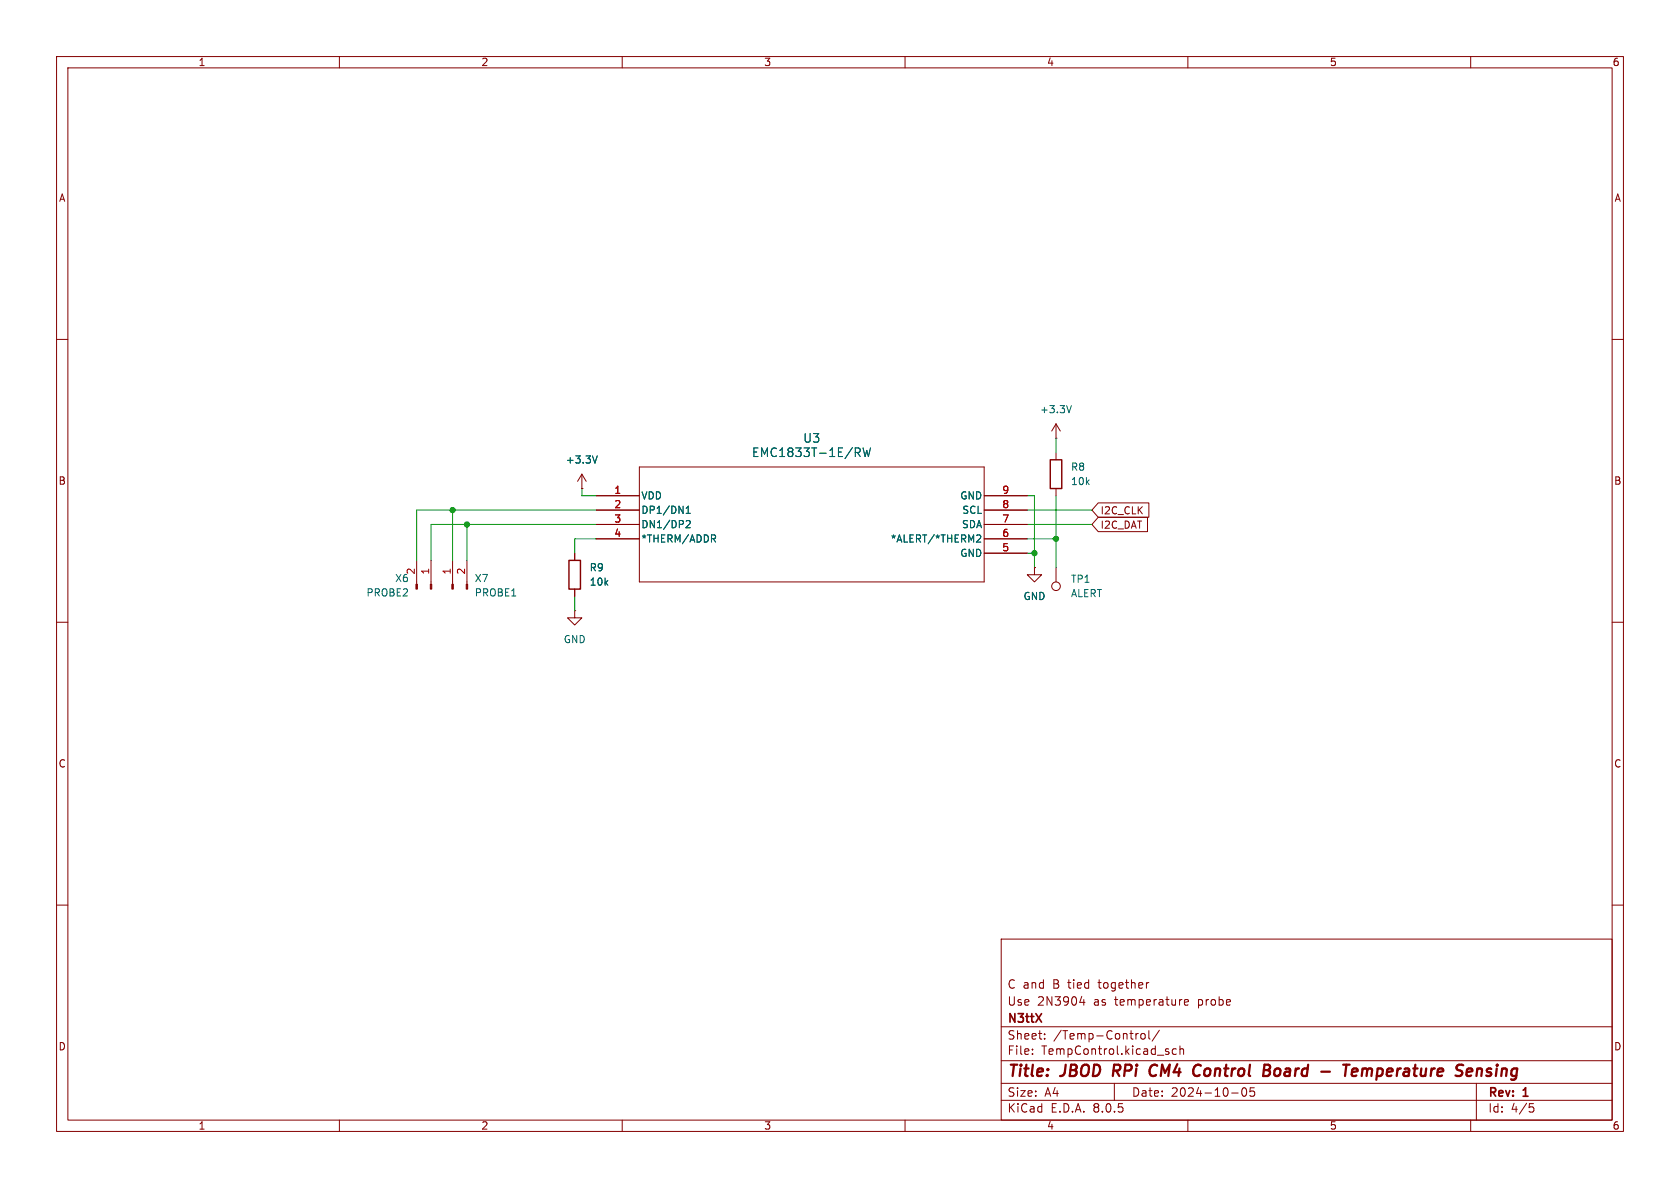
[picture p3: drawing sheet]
<svg xmlns="http://www.w3.org/2000/svg" width="297mm" height="210mm" viewBox="0 0 297 210" stroke-linecap="round" stroke-linejoin="round" font-family="sans-serif">
<g fill="none" stroke="#840000" stroke-width=".18">
<path d="M10 10h277v190h-277zM12 12h273v186h-273zM60 10v2M110 10v2M160 10v2M210 10v2M260 10v2M10 60h2M285 60h2M186.7 77.5h.1M186.7 74.9v2.6M186.7 74.9l-.8 1.3"/>
<path d="M186.7 74.9l.8 1.3M73.7 99.1v4.2M76.2 99.1v4.2M80 99.1v4.2M82.5 99.1v4.2M101.6 97.8v1.3M102.9 86.4h.1M102.9 83.8l-.8 1.3M102.9 83.8v2.6M102.9 83.8l.7 1.3M105.4 87.6h7.6M105.4 90.2h7.6"/>
<path d="M105.4 92.7h7.6M105.4 95.3h7.6M113 82.6h61v20.3h-61zM174 87.6h7.6M174 90.2h7.6M174 92.7h7.6M174 95.3h7.6M174 97.8h7.6M186.7 80v1.3M186.7 86.4v1.2M194.2 91.4h8.7v2.6h-8.7l-1.2-1.3zM194.2 88.9h8.9v2.5h-8.9l-1.2-1.2z"/>
<path d="M10 110h2M101.6 108v1.2h1.3l-1.3 1.3-1.3-1.3h1.3M101.6 108h.1M101.6 104.1v1.3M182.9 100.3v1.3h1.2l-1.2 1.3-1.3-1.3h1.3M182.9 100.3h.1M186.7 100.3v2.6M285 110h2M10 160h2M285 160h2M177 166h108v32h-108zM190.9 177.2h.9"/>
<path d="M191.6 176.7v1M203.1 173.7l-.3 .1M209.4 177.2l.7-.1-.1-.3-.4-.1-.2 .2 .1 .7h.5M60 198v2M110 198v2M160 198v2M177 194.5h108M177 191.5h108M177 187.5h108M177 181.5h108M182.5 186.3v.1M182.5 185.5v.1"/>
<path d="M184.7 183.6v.1M184.7 182.8v.1M197 191.5v3M201.2 182.7l-.3 .1M201.8 182.8l.4-.1 .3 .3v.4l-.3 .3-.4-.1-.1-.2v-.4zM203.1 182.2v1.3l.2 .2M205 182.1l-1.3 2M206.6 186v.3M208 185.5l-.5-.1-.3 .3v.4l.2 .2h.6M208.6 185.5l.2-.1 .4 .1v.9M208.6 184.9v1.5M210 198v2"/>
<path d="M217.7 193.2h1.2M219.7 192.4l.2-.1a.81 .81 0 0 1 .6 .6 .81 .81 0 0 1-.3 .8l-.2 .1a.81 .81 0 0 1-.3-1.4zM221.7 192.3h-.7v.7l.2-.1h.5l.1 .3-.1 .5-.2 .1-.5-.1M260 198v2M261 191.5v6.5M270.4 195.1h.7M270.5 195.7h.4l.3 .3-.2 .5-.5 .1"/>
<circle cx="186.7" cy="103.6" r=".76"/>
</g>
<g fill="none" stroke="#840000" stroke-width=".4">
<path d="M197 188.2l-.3 2M203.3 189.9a.68 .68 0 0 0 1 .2M204.2 188.2a.78 .78 0 0 0-.8 .5M211.7 188.2l.6 .2M212.1 190l-.4 .2M224.5 189.4v.4M224.5 188.4v.4l-.1 .2M226 188.9a.62 .62 0 0 0-.7 .4v.7l.3 .2h.3M237.5 188.2h1.1M238 188.2l-.2 2M239.2 189l.6-.1 .1 .1 .1 .4-1 .1M239.8 190.1l-.2 .1"/>
<path d="M240.9 189.1a.49 .49 0 0 1 .8 .1M240.9 188.9l-.2 1.3M241.7 189.2l-.1 1M241.8 189l-.1 .2M261.2 189.1a.49 .49 0 0 1 .8 .1l-.1 1M261.2 188.9l-.2 1.3"/>
</g>
<g fill="#840000" stroke="#840000" stroke-width=".18">
<path d="M82.4 103.3h.3v.8h-.3z"/>
<path d="M79.9 103.3h.2v.8h-.2z"/>
<path d="M73.5 103.3h.3v.8h-.3z"/>
<path d="M76.1 103.3h.2v.8h-.2z"/>
</g>
<path d="M151.2 79.2h.6l.3 .3-.2 .4-.7 .1M151.6 80l.5 .7M152.6 79.2l.3 1.5 .3-1.1 .3 1.1 .4-1.5M189.4 71.7l-.4 1.3M105.6 80.6l-.4 1.3M121.3 90.7h.7M121.3 89.8l.4-.3v1.2M121.3 92.1l.5-.1 .2 .4-.8 .9h.8M126.1 95.2l.4 .6M126.3 94.6l.2 .2-.1 .3-.1 .1M172.7 94.6h.5l.2 .3-.8 .9h.8" fill="none" stroke="#006464" stroke-width=".18"/>
<path d="M100.6 99.1h2v5h-2zM185.7 81.3h2v5.1h-2z" fill="none" stroke="#840000" stroke-width=".25"/>
<g fill="none" stroke="#009600" stroke-width=".18">
<path d="M186.7 77.5v2.5M80 90.2v8.9M82.5 92.7v6.4M102.9 86.4v1.2h2.5M105.4 90.2h-31.7v8.9M105.4 95.3h-3.8v2.5M105.4 92.7h-29.2v6.4M181.6 87.6h1.3v12.7M181.6 90.2h11.4M181.6 95.3h5.1M181.6 97.8h1.3M181.6 92.7h11.4"/>
<path d="M186.7 87.6v12.7M101.6 105.4v2.6"/>
</g>
<g fill="#009600" stroke="#009600" stroke-width=".18">
<circle cx="80" cy="90.2" r=".46"/>
<circle cx="82.5" cy="92.7" r=".46"/>
<circle cx="186.7" cy="95.3" r=".46"/>
<circle cx="182.9" cy="97.8" r=".46"/>
</g>
<g font-size="2.8" fill="#840000">
<text x="178" y="190.9">Title:</text>
<text x="187.7" y="190.9">JBOD</text>
<text x="197.6" y="190.9">RPi</text>
<text x="204.9" y="190.9">CM4</text>
<text x="213.4" y="190.9">Control</text>
<text x="226.6" y="190.9">Board</text>
<text x="237.6" y="190.9">-</text>
<text x="242.4" y="190.9">Temperature</text>
<text x="263.1" y="190.9">Sensing</text>
</g>
<g font-size="2.1" fill="#006464">
<text x="132.8" y="81">EMC1833T-1E/RW</text>
<text x="141.9" y="78.5">U3</text>
</g>
<g font-size="2.1" fill="#840000">
<text x="178" y="178">Use</text>
<text x="178" y="175">C and</text>
<text x="183.4" y="178">2N3904</text>
<text x="186.2" y="175">B tied</text>
<text x="193.4" y="178">as</text>
<text x="194.5" y="175">together</text>
<text x="197.3" y="178">temperature</text>
<text x="212.1" y="178">probe</text>
<text x="178" y="184">Sheet:</text>
<text x="178" y="181.2">N3ttX</text>
<text x="186.2" y="184">/Temp-Control/</text>
<text x="178" y="186.7">File:</text>
<text x="184.1" y="186.7">TempControl.kicad_sch</text>
<text x="178" y="196.9">KiCad</text>
<text x="178" y="194.1">Size:</text>
<text x="184.7" y="194.1">A4</text>
<text x="185.7" y="196.9">E.D.A.</text>
<text x="193.3" y="196.9">8.0.5</text>
<text x="200" y="194.1">Date:</text>
<text x="207" y="194.1">2024-10-05</text>
<text x="263" y="194.3">Rev:</text>
<text x="263" y="196.9">Id:</text>
<text x="267.1" y="196.9">4/5</text>
<text x="269.4" y="194.3">1</text>
</g>
<g font-size="1.8" fill="#840000">
<text x="35" y="11.9">1</text>
<text x="85" y="11.9">2</text>
<text x="135" y="11.9">3</text>
<text x="185" y="11.9">4</text>
<text x="235" y="11.9">5</text>
<text x="285" y="11.9">6</text>
<text x="10.3" y="35.9">A</text>
<text x="285.3" y="35.9">A</text>
<text x="10.3" y="85.9">B</text>
<text x="285.3" y="85.9">B</text>
<text x="194.5" y="93.7">I2C_DAT</text>
<text x="194.5" y="91.1">I2C_CLK</text>
<text x="10.3" y="135.9">C</text>
<text x="285.3" y="135.9">C</text>
<text x="10.3" y="185.9">D</text>
<text x="285.3" y="185.9">D</text>
<text x="35" y="199.9">1</text>
<text x="85" y="199.9">2</text>
<text x="135" y="199.9">3</text>
<text x="185" y="199.9">4</text>
<text x="235" y="199.9">5</text>
<text x="285" y="199.9">6</text>
</g>
<g font-size="1.8" fill="#006464">
<text x="183.7" y="73.3">+3.3V</text>
<text x="99.9" y="82.1">+3.3V</text>
<text x="189.2" y="83.4">R8</text>
<text x="113.3" y="88.5">VDD</text>
<text x="169.7" y="88.5">GND</text>
<text x="189.2" y="86">10k</text>
<text x="113.3" y="91">DP1/DN1</text>
<text x="113.3" y="93.6">DN1/DP2</text>
<text x="170" y="93.6">SDA</text>
<text x="170" y="91">SCL</text>
<text x="73.4" y="101.7" transform="rotate(-90 73.4 101.7)">2</text>
<text x="104.1" y="101.2">R9</text>
<text x="113.3" y="96.1">*THERM/ADDR</text>
<text x="157.4" y="96.1">*ALERT/*THERM2</text>
<text x="169.7" y="98.7">GND</text>
<text x="64.7" y="105.6">PROBE2</text>
<text x="69.8" y="103.1">X6</text>
<text x="83.8" y="103.1">X7</text>
<text x="83.8" y="105.6">PROBE1</text>
<text x="104.1" y="103.7">10k</text>
<text x="180.8" y="106.3">GND</text>
<text x="189.2" y="103.2">TP1</text>
<text x="189.2" y="105.8">ALERT</text>
<text x="99.6" y="113.9">GND</text>
</g>
<g font-size="1.8" fill="#a90000">
<text x="108.5" y="87.4">1</text>
<text x="108.5" y="89.9">2</text>
<text x="177.1" y="89.9">8</text>
<text x="177.1" y="87.4">9</text>
<text x="108.5" y="92.5">3</text>
<text x="108.5" y="95">4</text>
<text x="177.1" y="95">6</text>
<text x="177.1" y="92.5">7</text>
<text x="75.9" y="101.7" transform="rotate(-90 75.9 101.7)">1</text>
<text x="79.8" y="101.7" transform="rotate(-90 79.8 101.7)">1</text>
<text x="82.3" y="101.7" transform="rotate(-90 82.3 101.7)">2</text>
<text x="177.1" y="97.5">5</text>
</g>
</svg>
